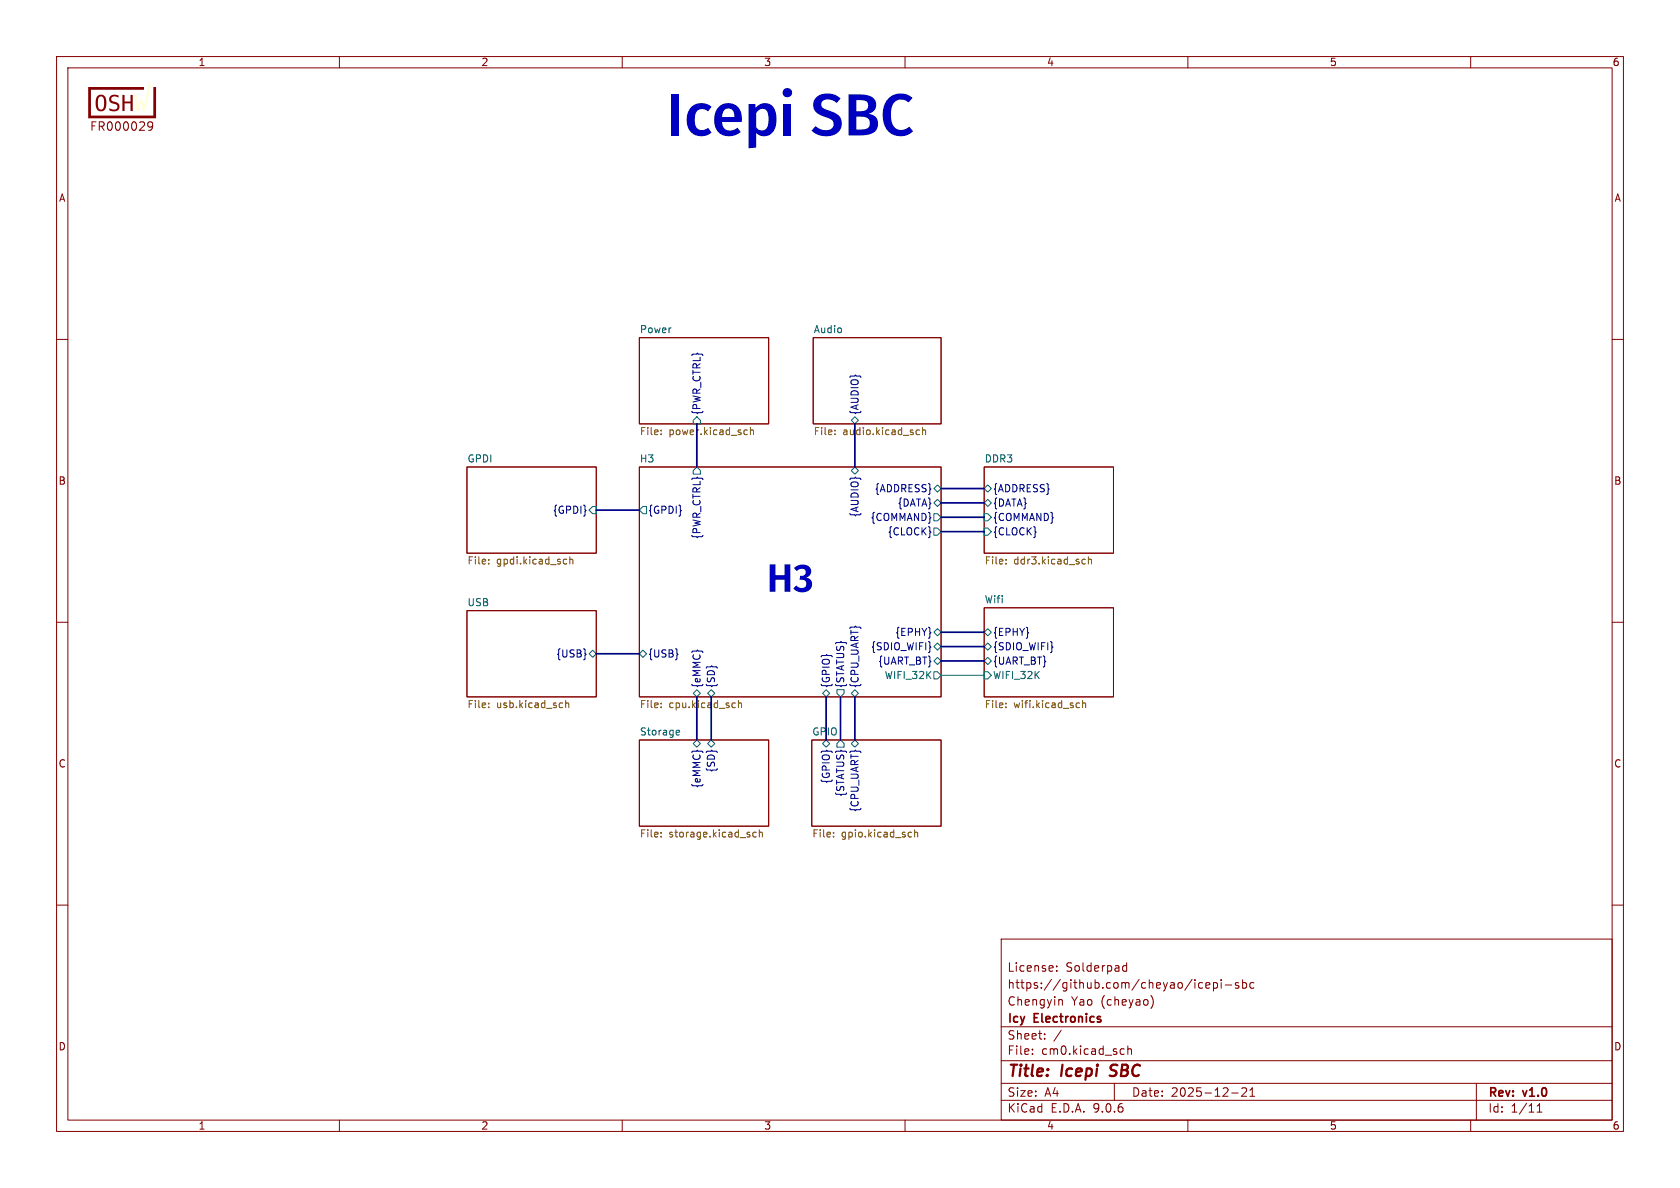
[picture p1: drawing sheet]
<svg xmlns="http://www.w3.org/2000/svg" width="297mm" height="210mm" viewBox="0 0 297 210" stroke-linecap="round" stroke-linejoin="round" font-family="sans-serif">
<g fill="none" stroke="#840000" stroke-width=".18">
<path d="M10 10h277v190h-277zM12 12h273v186h-273zM60 10v2M110 10v2M160 10v2M210 10v2M260 10v2M113 59.7h22.9v15.2h-22.9zM143.8 59.7h22.6v15.2h-22.6zM10 60h2M285 60h2M82.5 82.6h22.9v15.2h-22.9z"/>
<path d="M113 82.6h53.4v40.6h-53.4zM174 82.6h22.8v15.2h-22.8zM10 110h2M82.5 108h22.9v15.2h-22.9zM174 107.4h22.8v15.8h-22.8zM285 110h2M113 130.8h22.9v15.3h-22.9zM143.5 130.8h22.9v15.3h-22.9zM10 160h2M177 166h108v32h-108zM186.8 171.6v.1M186.8 170.8v.1"/>
<path d="M187.4 176.7h.2l.2 .2v.8M198.5 171.4l.2 .3 .5-.1M199.2 170.2v1.5M199.2 170.8l-.5-.1-.2 .3M203.5 176.1a1.74 1.74 0 0 1 0 2.2M212.6 173.8l-.4-.1-.3 .3v.4l.1 .2h.6M213.2 174.2l.7-.1-.1-.3-.4-.1-.2 .2v.7h.6M214.5 173.8l.5-.1 .2 .3v.4l-.1 .2h-.6M214.5 173.7v1.5M215.9 173.2v.1M215.9 173.7v1M216.6 174.1h1.1"/>
<path d="M219 173.8l-.4-.1-.2 .2 .1 .2 .5 .2v.3h-.6M219.7 173.8l.4-.1 .3 .3v.4l-.2 .2h-.5M219.7 173.2v1.5M221.7 173.8l-.5-.1-.2 .3v.4l.1 .2h.6M285 160h2M60 198v2M110 198v2M160 198v2M177 194.5h108M177 191.5h108M177 187.5h108M177 181.5h108"/>
<path d="M182.5 186.3v.1M182.5 185.5v.1M184.7 183.6v.1M184.7 182.8v.1M187.6 182.1l-1.3 2M197 191.5v3M198.3 185.4l.4 .1M198.7 186.3l-.4 .1M199.4 185.5l.2-.1 .4 .1v.9M199.4 184.9v1.5M210 198v2M217.7 193.2h1.2"/>
<path d="M219.5 192.4l.6-.1 .2 .1 .1 .3-.9 1.1h.9M221 193.8h.8M221 192.7l.4-.4v1.5M260 198v2M261 191.5v6.5M271.7 196.6h.9M271.7 195.5l.5-.4v1.5"/>
</g>
<path d="M196.2 190.1l.2 .1M196.5 188.4l-.1 .2v.4" fill="none" stroke="#840000" stroke-width=".4"/>
<g fill="none" stroke="#006464" stroke-width=".18">
<path d="M123.2 73.7l.6 .6v.6h-1.2v-.6zM150.5 74.3l.6-.6 .7 .6-.7 .6zM104.8 89.5h.6v1.3h-.6l-.7-.6zM113.7 89.5h.6v1.3h-.6l-.7-.6zM123.2 82.6l.6 .6v.6h-1.2v-.6zM150.5 83.2l.6-.6 .7 .6-.7 .6zM165.1 86.4l.6-.7 .7 .7-.7 .6zM165.1 93.3h.6l.7 .7-.7 .6h-.6zM165.1 90.8h.6l.7 .6-.7 .7h-.6zM165.7 88.3l.7 .6-.7 .6-.6-.6zM174 86.4l.6-.7 .7 .7-.7 .6zM174 90.8h.6l.7 .6-.7 .7h-.6z"/>
<path d="M174 93.3h.6l.7 .7-.7 .6h-.6zM174 88.9l.6-.6 .7 .6-.7 .6zM104.1 115.6l.7-.7 .6 .7-.6 .6zM113 115.6l.7-.7 .6 .7-.6 .6zM165.1 114.3l.6-.6 .7 .6-.7 .6zM165.1 116.8l.6-.6 .7 .6-.7 .7zM165.1 118.7h.6l.7 .7-.7 .6h-.6zM165.7 111.1l.7 .7-.7 .6-.6-.6zM174 118.7h.6l.7 .7-.7 .6h-.6zM174 114.3l.6-.6 .7 .6-.7 .6zM174 116.8l.6-.6 .7 .6-.7 .7zM174 111.8l.6-.7 .7 .7-.7 .6z"/>
<path d="M119.7 129.1h.4v.3l-.6 .1M120.1 129.9h-.4M122.6 122.6l.6-.7 .6 .7-.6 .6zM122.6 131.4l.6-.6 .6 .6-.6 .7zM125.1 122.6l.6-.7 .7 .7-.7 .6zM125.1 131.4l.6-.6 .7 .6-.7 .7zM145.4 122.6l.6-.7 .7 .7-.7 .6zM145.4 131.4l.6-.6 .7 .6-.7 .7zM148 121.9h1.2v.7l-.6 .6-.6-.6zM148.6 130.8l.6 .6v.7h-1.2v-.7zM150.5 122.6l.6-.7 .7 .7-.7 .6zM150.5 131.4l.6-.6 .7 .6-.7 .7z"/>
</g>
<g fill="none" stroke="#725600" stroke-width=".18">
<path d="M116.9 76.1v.1M116.9 76.7v.1M131.8 76l.3 .1M132.1 76.8h-.3M132.7 76.1l.1-.1 .3 .1 .1 .7M132.7 75.6v1.2M147.6 76.7v.1M147.6 76.1v.1M162.1 76.8h.5M162.1 76.1h.5M163.1 76.1l.2-.1 .3 .1v.7M163.1 75.6v1.2"/>
<path d="M86.4 99.6v.1M86.4 98.9v.1M99.8 98.9h.4M100.2 99.6l-.4 .1M100.7 99l.2-.1h.3l.1 .8M100.7 98.4v1.3M177.8 98.9v.1M177.8 99.6v.1M191.5 98.9h.4M191.9 99.6l-.4 .1M192.4 99l.2-.1h.3l.1 .8M192.4 98.4v1.3"/>
<path d="M86.4 124.3v.1M86.4 125v.1M100 123.8v1.3M100 124.4l.2-.1h.3l.1 .8M116.9 125v.1M116.9 124.3v.1M129.9 124.3h.1M130 125l-.1 .1M130.5 124.4l.2-.1h.3l.1 .8M130.5 123.8v1.3M177.8 125v.1M177.8 124.3v.1"/>
<path d="M190.5 124.3h.3M190.8 125l-.3 .1M191.4 124.4l.2-.1h.3v.8M191.4 123.8v1.3M116.9 147.2v.1M116.9 147.8v.2M133.7 147.2l-.4-.1-.2 .3 .1 .5h.5M134.2 147.2l.2-.1 .3 .1 .1 .8M134.2 146.7v1.3M147.4 147.8v.2M147.4 147.2v.1M160.8 147.1l.3 .1"/>
<path d="M161.1 147.9l-.3 .1M161.7 147.2l.2-.1 .3 .1v.8M161.7 146.7v1.3"/>
</g>
<path d="M103.5 115.6l.1 .1h-.1" fill="none" stroke="#000084" stroke-width=".18"/>
<path d="M23.7 16.8h.4l.3 2.3 .3-1.5h.4l.3 1.5 1-4.4h.3l-1 4.9h-.4l-.4-1.7-.4 1.7h-.3z" fill="#ffffc2"/>
<g fill="#840000">
<path d="M17.3 17l.3-.2h.5l.4 .2 .2 .4v1.5l-.2 .5-.3 .2h-.8l-.4-.5-.1-.9h.4l.1 .8 .3 .4 .5-.2 .2-.5-.1-1.2-.3-.4h-.3l-.2 .2-.2 .9h-.4l.1-.8z"/>
<path d="M19.5 17l.6-.3 .9 .2v.4l-.9-.2-.3 .1-.1 .3 .1 .3 .9 .3 .3 .3 .1 .7-.4 .5-.7 .1-.7-.2v-.4l1 .3 .3-.2 .2-.3-.2-.4-.9-.3-.3-.2-.1-.6z"/>
<path d="M21.6 16.8h.4v1.1h1.1v-1.1h.4v2.8h-.4v-1.3h-1.1v1.3h-.4z"/>
<path d="M15.6 15.4h9.9v.5h-9.4v4.5h11v-5h.5v5.5h-12z"/>
</g>
<path d="M26.2 21.7l.2-.2 .5 .2a.99 .99 0 0 1-.3 1.3h-.3M27 22.2l-.3 .3-.5-.2" fill="none" stroke="#840000" stroke-width=".18"/>
<g fill="none" stroke="#000084" stroke-width=".3">
<path d="M123.2 74.9v7.7M151.1 74.9v7.7M105.4 90.2h7.6M166.4 91.4h7.6M166.4 94h7.6M166.4 88.9h7.6M166.4 86.4h7.6M105.4 115.6h7.6M166.4 114.3h7.6M166.4 116.8h7.6M166.4 111.8h7.6M123.2 123.2v7.6"/>
<path d="M125.7 123.2v7.6M146 123.2v7.6M148.6 123.2v7.6M151.1 123.2v7.6"/>
</g>
<path d="M166.4 119.4h7.6" fill="none" stroke="#009600" stroke-width=".18"/>
<circle cx="139.2" cy="16.4" r=".84" fill="#0000c2"/>
<text font-size="10.4" fill="#0000c2" x="117.9" y="27.1">Icepi SBC</text>
<text font-size="7" fill="#0000c2" x="135.6" y="106.7">H3</text>
<g font-size="2.8" fill="#840000">
<text x="178" y="190.9">Title:</text>
<text x="187.7" y="190.9">Icepi</text>
<text x="197.1" y="190.9">SBC</text>
</g>
<g font-size="2.1" fill="#840000">
<text x="15.8" y="23.3">FR000029</text>
<text x="178" y="172">License:</text>
<text x="188.4" y="172">Solderpad</text>
<text x="178" y="178">Chengyin</text>
<text x="178" y="175">https://github.com/cheyao/icepi-sbc</text>
<text x="189.4" y="178">Yao</text>
<text x="194.7" y="178">(cheyao)</text>
<text x="178" y="184">Sheet:</text>
<text x="178" y="181.2">Icy</text>
<text x="182.9" y="181.2">Electronics</text>
<text x="178" y="186.7">File:</text>
<text x="184.1" y="186.7">cm0.kicad_sch</text>
<text x="178" y="196.9">KiCad</text>
<text x="178" y="194.1">Size:</text>
<text x="184.7" y="194.1">A4</text>
<text x="185.7" y="196.9">E.D.A.</text>
<text x="193.3" y="196.9">9.0.6</text>
<text x="200" y="194.1">Date:</text>
<text x="207" y="194.1">2025-12-21</text>
<text x="263" y="194.3">Rev:</text>
<text x="263" y="196.9">Id:</text>
<text x="267.1" y="196.9">1/11</text>
<text x="269.4" y="194.3">v1.0</text>
</g>
<g font-size="1.8" fill="#840000">
<text x="35" y="11.9">1</text>
<text x="85" y="11.9">2</text>
<text x="135" y="11.9">3</text>
<text x="185" y="11.9">4</text>
<text x="235" y="11.9">5</text>
<text x="285" y="11.9">6</text>
<text x="10.3" y="35.9">A</text>
<text x="285.3" y="35.9">A</text>
<text x="10.3" y="85.9">B</text>
<text x="285.3" y="85.9">B</text>
<text x="10.3" y="135.9">C</text>
<text x="285.3" y="135.9">C</text>
<text x="10.3" y="185.9">D</text>
<text x="285.3" y="185.9">D</text>
<text x="35" y="199.9">1</text>
<text x="85" y="199.9">2</text>
<text x="135" y="199.9">3</text>
<text x="185" y="199.9">4</text>
<text x="235" y="199.9">5</text>
<text x="285" y="199.9">6</text>
</g>
<g font-size="1.8" fill="#006464">
<text x="113" y="59">Power</text>
<text x="143.8" y="59">Audio</text>
<text x="82.5" y="81.8">GPDI</text>
<text x="113" y="81.8">H3</text>
<text x="174" y="81.8">DDR3</text>
<text x="82.5" y="107.2">USB</text>
<text x="174" y="106.7">Wifi</text>
<text x="156.3" y="120.2">WIFI_32K</text>
<text x="175.5" y="120.2">WIFI_32K</text>
<text x="113" y="130.1">Storage</text>
<text x="143.5" y="130.1">GPIO</text>
</g>
<g font-size="1.8" fill="#725600">
<text x="113" y="77.2">File:</text>
<text x="118.3" y="77.2">power.kicad_sch</text>
<text x="143.8" y="77.2">File:</text>
<text x="149" y="77.2">audio.kicad_sch</text>
<text x="82.5" y="100.1">File:</text>
<text x="87.8" y="100.1">gpdi.kicad_sch</text>
<text x="174" y="100.1">File:</text>
<text x="179.2" y="100.1">ddr3.kicad_sch</text>
<text x="82.5" y="125.5">File:</text>
<text x="87.8" y="125.5">usb.kicad_sch</text>
<text x="113" y="125.5">File:</text>
<text x="118.3" y="125.5">cpu.kicad_sch</text>
<text x="174" y="125.5">File:</text>
<text x="179.2" y="125.5">wifi.kicad_sch</text>
<text x="113" y="148.4">File:</text>
<text x="118.3" y="148.4">storage.kicad_sch</text>
<text x="143.5" y="148.4">File:</text>
<text x="148.7" y="148.4">gpio.kicad_sch</text>
</g>
<g font-size="1.8" fill="#000084">
<text x="124.1" y="73.5" transform="rotate(-90 124.1 73.5)">{PWR_CTRL}</text>
<text x="152" y="73.5" transform="rotate(-90 152 73.5)">{AUDIO}</text>
<text x="154.5" y="87.2">{ADDRESS}</text>
<text x="158.6" y="89.8">{DATA}</text>
<text x="175.5" y="87.2">{ADDRESS}</text>
<text x="175.5" y="89.8">{DATA}</text>
<text x="97.6" y="91">{GPDI}</text>
<text x="114.5" y="91">{GPDI}</text>
<text x="124.1" y="95.4" transform="rotate(-90 124.1 95.4)">{PWR_CTRL}</text>
<text x="152" y="91.5" transform="rotate(-90 152 91.5)">{AUDIO}</text>
<text x="153.8" y="92.3">{COMMAND}</text>
<text x="156.8" y="94.8">{CLOCK}</text>
<text x="175.5" y="92.3">{COMMAND}</text>
<text x="175.5" y="94.8">{CLOCK}</text>
<text x="158.2" y="112.6">{EPHY}</text>
<text x="175.5" y="112.6">{EPHY}</text>
<text x="98.2" y="116.4">{USB}</text>
<text x="114.5" y="116.4">{USB}</text>
<text x="153.9" y="115.2">{SDIO_WIFI}</text>
<text x="155.2" y="117.7">{UART_BT}</text>
<text x="175.5" y="115.2">{SDIO_WIFI}</text>
<text x="175.5" y="117.7">{UART_BT}</text>
<text x="124.1" y="121.7" transform="rotate(-90 124.1 121.7)">{eMMC}</text>
<text x="126.6" y="121.7" transform="rotate(-90 126.6 121.7)">{SD}</text>
<text x="146.9" y="121.7" transform="rotate(-90 146.9 121.7)">{GPIO}</text>
<text x="149.5" y="121.7" transform="rotate(-90 149.5 121.7)">{STATUS}</text>
<text x="152" y="121.7" transform="rotate(-90 152 121.7)">{CPU_UART}</text>
<text x="126.6" y="136.6" transform="rotate(-90 126.6 136.6)">{SD}</text>
<text x="124.1" y="139.4" transform="rotate(-90 124.1 139.4)">{eMMC}</text>
<text x="146.9" y="138.6" transform="rotate(-90 146.9 138.6)">{GPIO}</text>
<text x="149.5" y="140.9" transform="rotate(-90 149.5 140.9)">{STATUS}</text>
<text x="152" y="143.7" transform="rotate(-90 152 143.7)">{CPU_UART}</text>
</g>
</svg>
